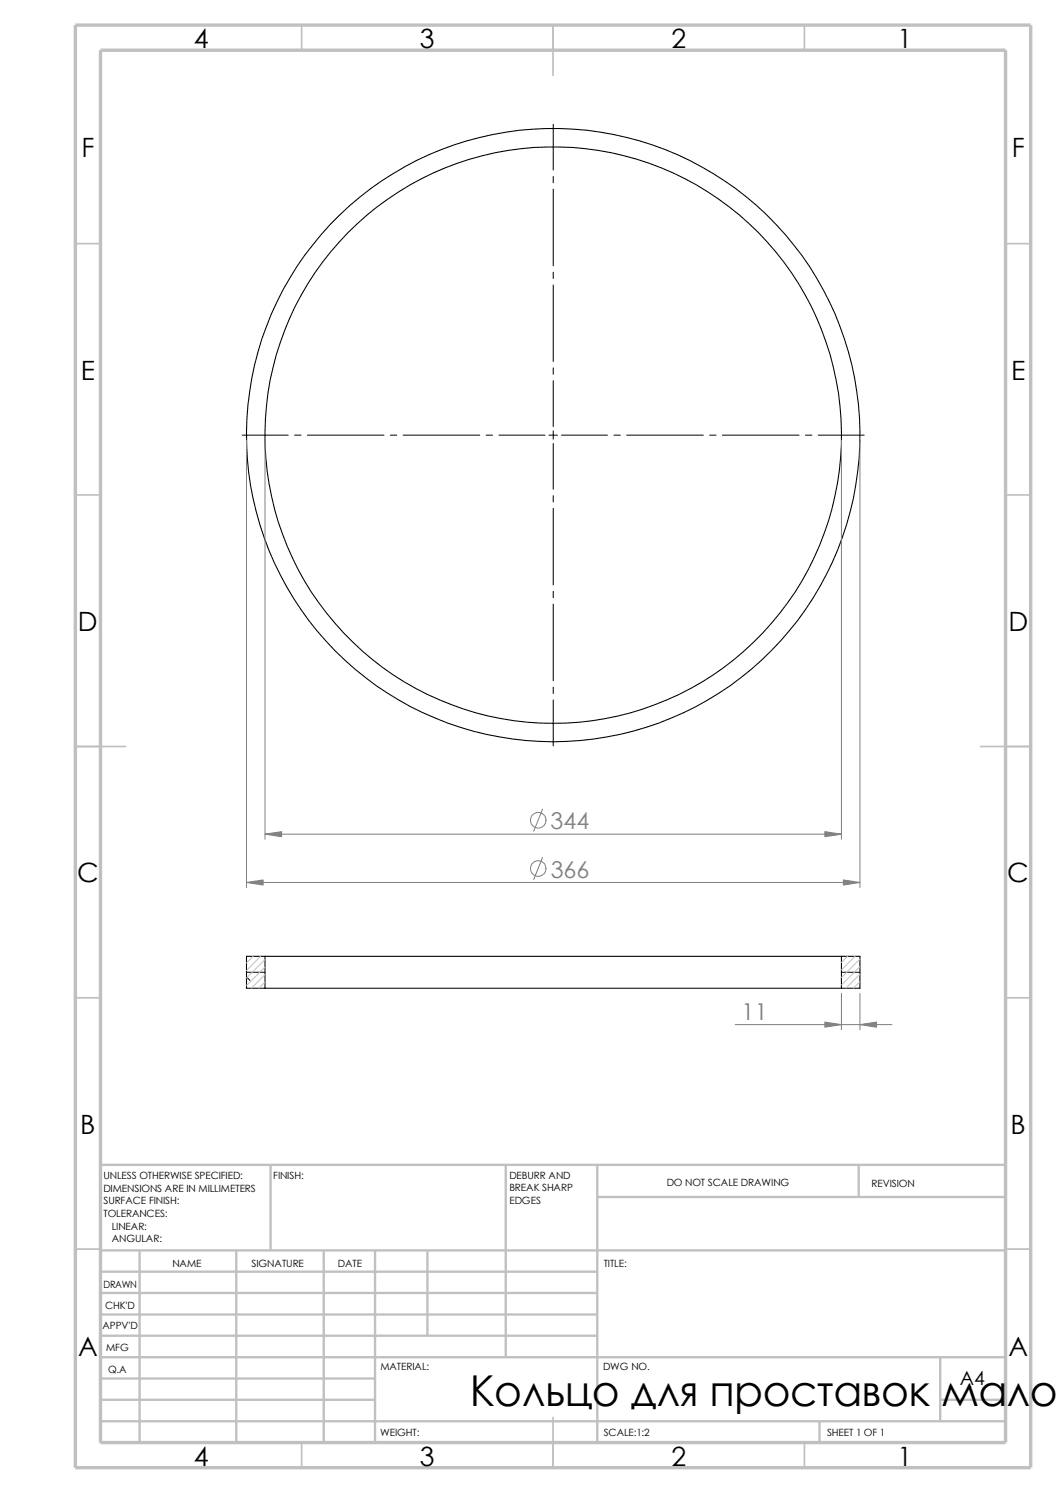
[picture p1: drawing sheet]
<svg xmlns="http://www.w3.org/2000/svg" width="210mm" height="297mm" viewBox="0 0 210 297" stroke-linecap="round" stroke-linejoin="round" font-family="sans-serif">
<g fill="none" stroke="#c0c0c0" stroke-width=".34">
<path d="M60 5v5M110 5v10M160 5v5M15 48.5h5M200 48.5h5M15 98.5h5M200 98.5h5M15 148.5h10M195 148.5h10M15 198.5h5M200 198.5h5M15 248.5h5"/>
<path d="M200 248.5h5M60 287v5M110 282v10M160 287v5"/>
</g>
<g fill="none" stroke="#c0c0c0" stroke-width=".47">
<path d="M53.8 231.7v17.1M100.6 231.7v38.3M118.8 231.7v55.3M118.8 238.1h81.2M170.8 231.7v6.4M200 231.7h-180v55.3M20 248.8h180M20 257.2h98.8M20 253h98.8M27.8 248.8v38.2M47 248.8v38.2M64.4 248.8v38.2"/>
<path d="M74.6 248.8v38.2M85 248.8v16.9M20 265.7h98.8M20 270h180M20 278.5h54.6M20 261.5h98.8M20 274.2h54.6M187 278.5h13M187 270v12.7M20 282.7h180M163 282.7v4.3"/>
</g>
<path d="M15 5h190v287h-190zM20 10h180v277h-180z" fill="none" stroke="#c0c0c0" stroke-width=".68" stroke-linecap="butt"/>
<g fill="none" stroke="#000" stroke-width=".2">
<path d="M110 24.7v9.1M110 35.1v1.3M110 37.6v15.3M110 54.1v1.3M110 56.7v15.2M110 73.2v1.3M110 75.7v9.2M48.2 86.6h9.1M58.6 86.6h1.3M61.1 86.6h15.3M77.6 86.6h1.3M80.2 86.6h15.2"/>
<path d="M96.7 86.6h1.3M99.2 86.6h9.2M109.2 86.6h1.7M110 85.7v1.7M110 88.2v9.1M110 98.6v1.3M111.7 86.6h9.1M122.1 86.6h1.3M124.6 86.6h15.3M141.1 86.6h1.3M143.7 86.6h15.2M160.2 86.6h1.3"/>
<path d="M162.7 86.6h9.2M110 101.1v15.3M110 117.6v1.3M110 120.2v15.2M110 136.7v1.3M110 139.2v9.2M49 193.4h3.7M49 194.4l.7 .6M167.3 193.4h3.7"/>
</g>
<g fill="none" stroke="#000" stroke-width=".21">
<path d="M52.7 196.6h114.6M52.7 190.2h114.6M52.7 190.2h-3.7v6.4h3.7M52.7 190.2v6.4M167.3 190.2h3.7v6.4h-3.7M167.3 190.2v6.4"/>
<circle cx="110" cy="86.6" r="61"/>
<circle cx="110" cy="86.6" r="57.3"/>
</g>
<path d="M50.3 190.2l-1.3 1.4M51.8 190.2l-2.8 2.9M52.7 190.9l-3.7 3.7M52.7 192.4l-3.7 3.6M52.7 193.9l-2.7 2.7M52.7 195.4l-1.2 1.2M168.6 190.2l-1.3 1.3M170.1 190.2l-2.8 2.8M171 190.8l-3.7 3.7M171 192.3l-3.7 3.7M171 193.8l-2.8 2.8M171 195.3l-1.3 1.3" fill="none" stroke="#c0c0c0" stroke-width=".2"/>
<g fill="none" stroke="#808080" stroke-width=".2">
<path d="M49 87.5v89.1M52.7 87.5v79.5M167.3 87.5v79.5M171 87.5v89.1M49 175.6h122M52.7 165.9h114.6M107.9 161l-1.8 4.4M107.9 170.6l-1.8 4.4M167.3 197.6v7.3M171 197.6v7.3M146.2 203.8h31.2"/>
<circle cx="107" cy="163.2" r="1.55"/>
<circle cx="107" cy="172.8" r="1.55"/>
</g>
<g fill="#808080" stroke="#808080" stroke-width=".2">
<path d="M52.7 165.9l3.3-.5v1.1z"/>
<path d="M164 165.4l3.3 .5-3.3 .6z"/>
<path d="M49 175.6l3.3-.6v1.1z"/>
<path d="M167.7 175l3.3 .6-3.3 .5z"/>
<path d="M164 203.3l3.3 .5-3.3 .5z"/>
<path d="M171 203.8l3.3-.5v1z"/>
</g>
<text font-size="8.5" x="93.5" y="279.7">Кольцо для проставок малое</text>
<g font-size="5.3">
<text x="38.5" y="9.6">4</text>
<text x="83.5" y="9.6">3</text>
<text x="133.5" y="9.6">2</text>
<text x="178.5" y="9.6">1</text>
<text x="16.2" y="31.3">F</text>
<text x="201.2" y="31.3">F</text>
<text x="16" y="75.6">E</text>
<text x="201.1" y="75.6">E</text>
<text x="15.5" y="125.6">D</text>
<text x="200.6" y="125.6">D</text>
<text x="15.3" y="175.6">C</text>
<text x="200.3" y="175.6">C</text>
<text x="16" y="225.6">B</text>
<text x="201" y="225.6">B</text>
<text x="15.5" y="269.8">A</text>
<text x="200.5" y="269.8">A</text>
<text x="38.5" y="291.6">4</text>
<text x="83.5" y="291.6">3</text>
<text x="133.5" y="291.6">2</text>
<text x="178.5" y="291.6">1</text>
</g>
<g font-size="4.6" fill="#808080">
<text x="109.5" y="165">344</text>
<text x="109.5" y="174.6">366</text>
<text x="147.5" y="202.9">11</text>
</g>
<text font-size="3.9" x="190.9" y="275.5">A4</text>
<g font-size="2">
<text x="20.6" y="234.6">UNLESS OTHERWISE SPECIFIED:</text>
<text x="20.6" y="237.1">DIMENSIONS ARE IN MILLIMETERS</text>
<text x="20.6" y="239.6">SURFACE FINISH:</text>
<text x="54.4" y="234.6">FINISH:</text>
<text x="101.3" y="239.5">EDGES</text>
<text x="101.3" y="234.5">DEBURR AND</text>
<text x="101.3" y="237">BREAK SHARP</text>
<text x="132.6" y="236">DO NOT SCALE DRAWING</text>
<text x="173.3" y="236.2">REVISION</text>
<text x="20.6" y="242.1">TOLERANCES:</text>
<text x="22.2" y="244.6">LINEAR:</text>
<text x="22.2" y="247.1">ANGULAR:</text>
<text x="50" y="252">SIGNATURE</text>
<text x="67.2" y="252">DATE</text>
<text x="120.1" y="252">TITLE:</text>
<text x="20.6" y="256.2">DRAWN</text>
<text x="34.3" y="252.1">NAME</text>
<text x="20.9" y="260.4">CHK'D</text>
<text x="20.4" y="264.5">APPV'D</text>
<text x="21.1" y="268.8">MFG</text>
<text x="21.5" y="273.1">Q.A</text>
<text x="75.6" y="272.5">MATERIAL:</text>
<text x="119.9" y="272.5">DWG NO.</text>
<text x="75.6" y="285.6">WEIGHT:</text>
<text x="120.1" y="285.6">SCALE:1:2</text>
<text x="164.5" y="285.6">SHEET 1 OF 1</text>
</g>
</svg>
